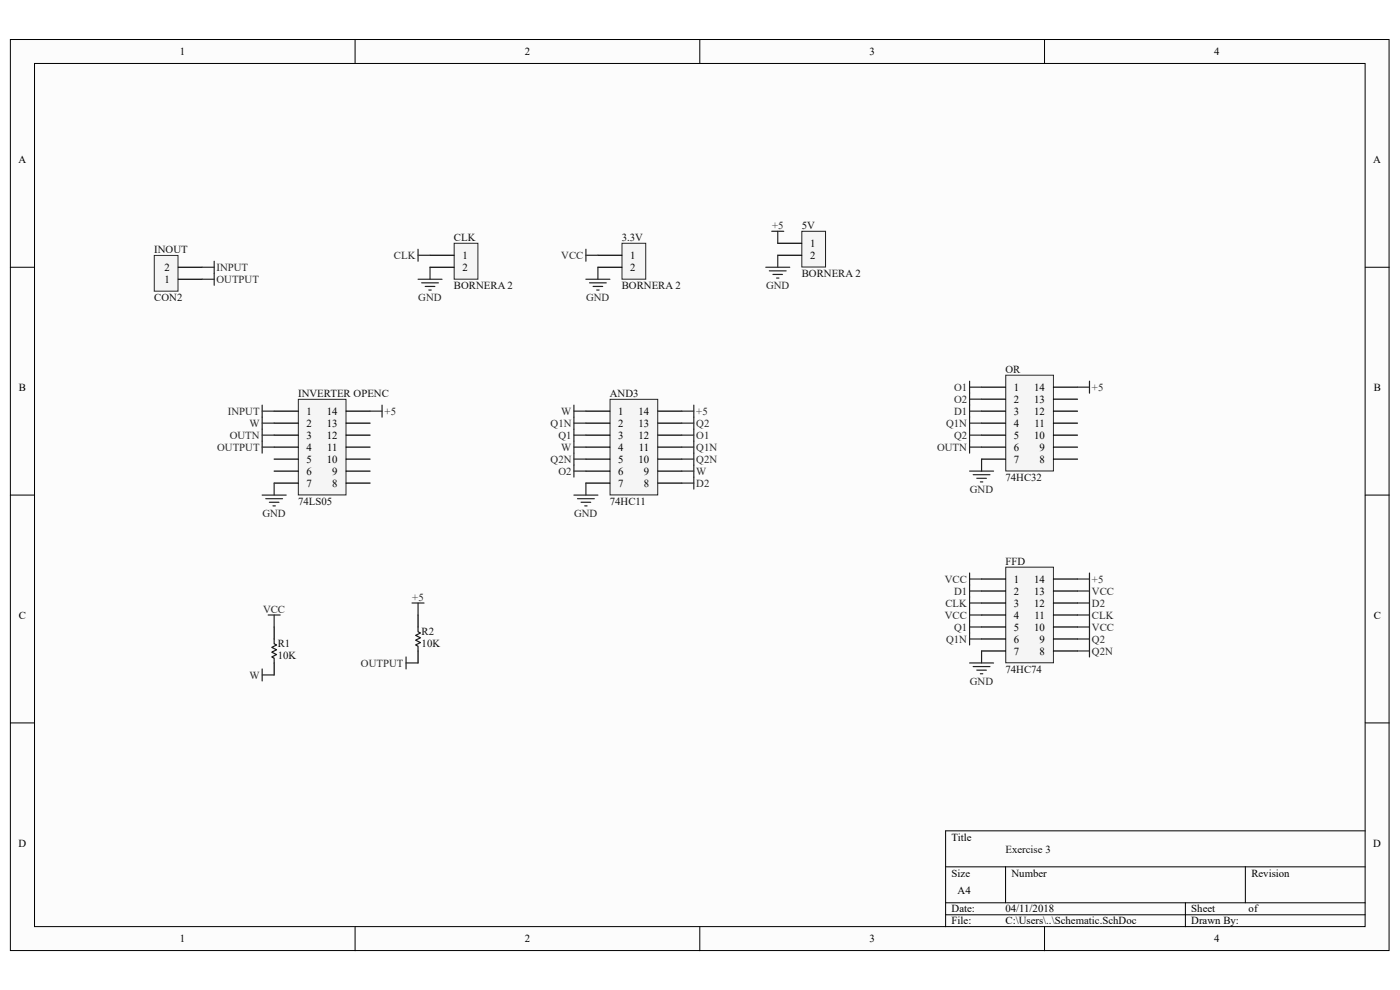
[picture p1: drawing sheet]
<svg xmlns="http://www.w3.org/2000/svg" width="297mm" height="210mm" viewBox="0 0 297 210" stroke-linecap="round" stroke-linejoin="round" font-family="sans-serif">
<path d="M2.2 8.4h292.5v193.2h-292.5z" fill="#fcfcfc"/>
<path d="M2.2 8.4h292.5v193.2h-292.5z" fill="none" stroke="#000" stroke-width=".21"/>
<path d="M7.4 13.5h282.2v183.1h-282.2z" fill="#fcfcfc"/>
<g fill="none" stroke="#000" stroke-width=".21">
<path d="M7.3 13.5h282.3v183.1h-282.3zM75.3 8.4v5.1M148.5 8.4v5.1M221.6 8.4v5.1M2.2 56.7h5.1M289.6 56.7h5.1M2.2 105h5.1M289.6 105h5.1M2.2 153.3h5.1M289.6 153.3h5.1M289.6 176.2h-89v20.4M75.3 196.6v5.1"/>
<path d="M148.5 196.6v5.1M200.6 183.9h89M200.6 191.5h89M200.6 194h89M213.3 183.9v7.6M221.6 196.6v5.1M251.5 191.5v5.1M264.2 183.9v7.6"/>
</g>
<path d="M63.3 84.8h10.1v20.2h-10.1z" fill="#f5f5f5"/>
<path d="M63.3 84.7h10.1v20.3h-10.1z" fill="none" stroke="#262626" stroke-width=".21"/>
<g fill="none" stroke="#000" stroke-width=".25">
<path d="M58.2 87.2h5M58.2 89.8h5M58.2 92.3h5M58.2 94.8h5M58.2 97.4h5M58.2 99.9h5M73.4 87.2h5.1M73.4 89.8h5.1M73.4 92.3h5.1M73.4 94.8h5.1M73.4 97.4h5.1M73.4 99.9h5.1"/>
<path d="M58.2 102.5h5M73.4 102.5h5.1"/>
</g>
<path d="M213.4 79.6h10.1v20.3h-10.1z" fill="#f5f5f5"/>
<path d="M213.4 79.6h10.1v20.3h-10.1z" fill="none" stroke="#262626" stroke-width=".21"/>
<g fill="none" stroke="#000" stroke-width=".25">
<path d="M208.2 82.1h5.1M208.2 84.7h5.1M208.2 87.2h5.1M208.2 89.8h5.1M208.2 92.3h5.1M208.2 94.8h5.1M208.2 97.4h5.1M223.5 82.1h5.1M223.5 84.7h5.1M223.5 87.2h5.1M223.5 89.8h5.1M223.5 92.3h5.1"/>
<path d="M223.5 94.8h5.1M223.5 97.4h5.1"/>
</g>
<path d="M132 51.6h5v7.6h-5z" fill="#f5f5f5"/>
<path d="M132 51.6h5v7.6h-5z" fill="none" stroke="#262626" stroke-width=".21"/>
<path d="M126.8 54.1h5.1M126.8 56.7h5.1" fill="none" stroke="#000" stroke-width=".25"/>
<path d="M32.8 54.2h5v7.6h-5z" fill="#f5f5f5"/>
<path d="M32.7 54.2h5.1v7.6h-5.1z" fill="none" stroke="#262626" stroke-width=".21"/>
<path d="M37.8 59.2h5.1M37.8 56.7h5.1M58.2 133v2.5M58.2 140.6v2.6" fill="none" stroke="#000" stroke-width=".25"/>
<g fill="none" stroke="#262626" stroke-width=".25">
<path d="M42.9 59.2h2.5M42.9 56.7h2.5M45.4 55.4v5.1M124.3 59.2h5.1M124.3 52.9v2.5M124.3 54.1h2.5M125.1 60h3.5M126.8 56.7v2.5M125.8 60.8h2.1M126.6 61.5h.5M55.6 85.9v5.1M55.6 87.2h2.6"/>
<path d="M55.6 89.8h2.6M205.7 99.9h5.1M208.2 97.4v2.5M55.6 105h5.1M56.4 105.8h3.5M57.1 106.5h2.1M57.9 107.3h.5M58.2 102.5v2.5M206.5 100.7h3.5M207.2 101.5h2.1M208 102.2h.5M56.9 130.5h2.5"/>
<path d="M58.2 130.5v2.5M55.6 141.9v2.5M55.6 143.2h2.6"/>
</g>
<path d="M58.2 135.5v1.1l.5 .2-1 .5 1 .5-1 .5 1 .5-1 .6 .5 .2v1" fill="none" stroke="#1c1c1c" stroke-width=".25"/>
<path d="M213.4 120.4h10.1v20.2h-10.1z" fill="#f5f5f5"/>
<path d="M213.4 120.3h10.1v20.3h-10.1z" fill="none" stroke="#262626" stroke-width=".21"/>
<g fill="none" stroke="#000" stroke-width=".25">
<path d="M208.2 122.8h5.1M208.2 125.4h5.1M208.2 127.9h5.1M208.2 130.5h5.1M208.2 133h5.1M208.2 135.5h5.1M208.2 138.1h5.1M223.5 122.8h5.1M223.5 125.4h5.1M223.5 127.9h5.1M223.5 130.5h5.1M223.5 133h5.1"/>
<path d="M223.5 135.5h5.1M223.5 138.1h5.1"/>
</g>
<path d="M208.2 138.1v2.5M205.7 140.6h5.1M206.5 141.4h3.5M207.2 142.2h2.1M208 142.9h.5" fill="none" stroke="#262626" stroke-width=".25"/>
<path d="M170.1 49.1h5v7.5h-5z" fill="#f5f5f5"/>
<path d="M170.1 49.1h5v7.5h-5z" fill="none" stroke="#262626" stroke-width=".21"/>
<path d="M165 51.6h5.1M165 54.1h5.1" fill="none" stroke="#000" stroke-width=".25"/>
<path d="M162.4 56.7h5.1M163.2 57.5h3.6M163.7 49.1h2.6M164 58.2h2M164.7 59h.5M165 49.1v2.5M165 54.1v2.6" fill="none" stroke="#262626" stroke-width=".25"/>
<path d="M96.4 51.6h5v7.6h-5z" fill="#f5f5f5"/>
<path d="M96.4 51.6h5v7.6h-5z" fill="none" stroke="#262626" stroke-width=".21"/>
<path d="M91.2 54.1h5.1M91.2 56.7h5.1" fill="none" stroke="#000" stroke-width=".25"/>
<g fill="none" stroke="#262626" stroke-width=".25">
<path d="M88.7 59.2h5.1M88.7 52.9v2.5M88.7 54.1h2.5M89.4 60h3.6M91.2 56.7v2.5M90.2 60.8h2M91 61.5h.5M205.7 121.6v2.5M205.7 126.6v10.2M205.7 122.8h2.5M205.7 130.5h2.5M205.7 127.9h2.5"/>
<path d="M205.7 133h2.5M205.7 135.5h2.5M228.6 135.5h2.5M228.6 138.1h2.5M231.1 134.3v5.1"/>
</g>
<path d="M129.5 84.8h10v20.2h-10z" fill="#f5f5f5"/>
<path d="M129.4 84.7h10.1v20.3h-10.1z" fill="none" stroke="#262626" stroke-width=".21"/>
<g fill="none" stroke="#000" stroke-width=".25">
<path d="M124.3 87.2h5.1M124.3 89.8h5.1M124.3 92.3h5.1M124.3 94.8h5.1M124.3 97.4h5.1M124.3 99.9h5.1M139.6 87.2h5M139.6 89.8h5M139.6 92.3h5M139.6 94.8h5M139.6 97.4h5M139.6 99.9h5"/>
<path d="M124.3 102.5h5.1M139.6 102.5h5M88.7 130.5v2.5M88.7 138.1v2.5"/>
</g>
<g fill="none" stroke="#262626" stroke-width=".25">
<path d="M55.6 92.3h2.6M55.6 94.8h2.6M55.6 91v5.1M78.5 87.2h2.6M81.1 85.9v2.6M121.8 85.9v15.3M121.8 87.2h2.5M121.8 89.8h2.5M121.8 92.3h2.5M121.8 94.8h2.5M121.8 97.4h2.5M121.8 99.9h2.5"/>
<path d="M144.6 87.2h2.6M144.6 89.8h2.6M144.6 92.3h2.6M144.6 94.8h2.6M144.6 97.4h2.6M144.6 99.9h2.6M147.2 85.9v17.8M205.7 87.2h2.5M205.7 89.8h2.5M205.7 92.3h2.5M205.7 94.8h2.5M205.7 80.9v15.2"/>
<path d="M205.7 82.1h2.5M205.7 84.7h2.5M228.6 82.1h2.5M231.1 80.9v2.5M121.8 105h5M122.5 105.8h3.6M123.3 106.5h2M124 107.3h.5M124.3 102.5v2.5M144.6 102.5h2.6M86.1 139.4v2.5M87.4 127.9h2.6"/>
<path d="M88.7 127.9v2.6M205.7 124.1v2.5M205.7 125.4h2.5M228.6 125.4h2.5M228.6 127.9h2.5M228.6 133h2.5M228.6 130.5h2.5M228.6 122.8h2.5M231.1 121.6v12.7M86.1 140.6h2.6"/>
</g>
<path d="M88.7 133v1l.5 .3-1 .5 1 .5-1 .5 1 .5-1 .5 .5 .3v1" fill="none" stroke="#1c1c1c" stroke-width=".25"/>
<g font-size="2.3">
<text x="38.2" y="11.7">1</text>
<text x="111.3" y="11.7">2</text>
<text x="184.4" y="11.7">3</text>
<text x="257.6" y="11.7">4</text>
<text x="3.9" y="34.6">A</text>
<text x="291.3" y="34.6">A</text>
<text x="171.9" y="52.4">1</text>
<text x="34.9" y="57.4">2</text>
<text x="98.1" y="54.9">1</text>
<text x="98.1" y="57.4">2</text>
<text x="133.7" y="54.9">1</text>
<text x="133.7" y="57.4">2</text>
<text x="171.9" y="54.9">2</text>
<text x="34.9" y="60">1</text>
<text x="4" y="82.9">B</text>
<text x="215.1" y="82.9">1</text>
<text x="219.4" y="82.9">14</text>
<text x="291.4" y="82.9">B</text>
<text x="65" y="88">1</text>
<text x="69.3" y="88">14</text>
<text x="131.1" y="88">1</text>
<text x="135.5" y="88">14</text>
<text x="215.1" y="85.4">2</text>
<text x="215.1" y="88">3</text>
<text x="219.4" y="88">12</text>
<text x="219.4" y="85.4">13</text>
<text x="65" y="90.6">2</text>
<text x="65" y="93.1">3</text>
<text x="65" y="95.6">4</text>
<text x="69.3" y="93.1">12</text>
<text x="69.3" y="90.6">13</text>
<text x="69.4" y="95.6">11</text>
<text x="131.1" y="90.6">2</text>
<text x="131.1" y="93.1">3</text>
<text x="131.1" y="95.6">4</text>
<text x="135.5" y="93.1">12</text>
<text x="135.5" y="90.6">13</text>
<text x="135.5" y="95.6">11</text>
<text x="215.1" y="90.6">4</text>
<text x="215.1" y="93.1">5</text>
<text x="215.1" y="95.6">6</text>
<text x="219.4" y="93.1">10</text>
<text x="219.5" y="90.6">11</text>
<text x="220.6" y="95.6">9</text>
<text x="65" y="98.2">5</text>
<text x="65" y="100.7">6</text>
<text x="69.3" y="98.2">10</text>
<text x="70.5" y="100.7">9</text>
<text x="131.1" y="98.2">5</text>
<text x="131.1" y="100.7">6</text>
<text x="135.5" y="98.2">10</text>
<text x="136.6" y="100.7">9</text>
<text x="215.1" y="98.2">7</text>
<text x="220.6" y="98.2">8</text>
<text x="65" y="103.3">7</text>
<text x="70.5" y="103.3">8</text>
<text x="131.1" y="103.3">7</text>
<text x="136.6" y="103.3">8</text>
<text x="215.1" y="123.6">1</text>
<text x="219.4" y="123.6">14</text>
<text x="4" y="131.2">C</text>
<text x="215.1" y="126.2">2</text>
<text x="215.1" y="128.7">3</text>
<text x="215.1" y="131.2">4</text>
<text x="219.4" y="128.7">12</text>
<text x="219.4" y="126.2">13</text>
<text x="219.5" y="131.2">11</text>
<text x="291.4" y="131.2">C</text>
<text x="215.1" y="133.8">5</text>
<text x="215.1" y="136.3">6</text>
<text x="219.4" y="133.8">10</text>
<text x="220.6" y="136.3">9</text>
<text x="215.1" y="138.9">7</text>
<text x="220.6" y="138.9">8</text>
<text x="3.9" y="179.6">D</text>
<text x="201.9" y="178.3">Title</text>
<text x="291.3" y="179.6">D</text>
<text x="201.9" y="185.9">Size</text>
<text x="214.6" y="185.9">Number</text>
<text x="265.5" y="185.9">Revision</text>
<text x="203.2" y="189.7">A4</text>
<text x="201.9" y="193.5">Date:</text>
<text x="201.9" y="196.1">File:</text>
<text x="213.3" y="193.5">04/11/2018</text>
<text x="213.3" y="196.1">C:\Users\..\Schematic.SchDoc</text>
<text x="252.7" y="193.5">Sheet</text>
<text x="252.7" y="196.1">Drawn By:</text>
<text x="264.9" y="193.5">of</text>
<text x="38.2" y="199.9">1</text>
<text x="111.3" y="199.9">2</text>
<text x="184.4" y="199.9">3</text>
<text x="257.6" y="199.9">4</text>
</g>
<g font-size="2.3" fill="#0e0e0e">
<text x="32.7" y="53.6">INOUT</text>
<text x="96.3" y="51.1">CLK</text>
<text x="131.9" y="51.1">3.3V</text>
<text x="170.1" y="48.6">5V</text>
<text x="170.1" y="58.8">BORNERA 2</text>
<text x="32.7" y="63.8">CON2</text>
<text x="96.3" y="61.3">BORNERA 2</text>
<text x="131.9" y="61.3">BORNERA 2</text>
<text x="213.3" y="79.1">OR</text>
<text x="63.2" y="84.2">INVERTER OPENC</text>
<text x="129.4" y="84.2">AND3</text>
<text x="213.3" y="102">74HC32</text>
<text x="63.2" y="107.1">74LS05</text>
<text x="129.4" y="107.1">74HC11</text>
<text x="213.3" y="119.8">FFD</text>
<text x="58.9" y="137.3">R1</text>
<text x="89.4" y="134.8">R2</text>
<text x="89.4" y="137.3">10K</text>
<text x="58.9" y="139.9">10K</text>
<text x="213.3" y="142.7">74HC74</text>
<text x="213.3" y="180.8">Exercise 3</text>
</g>
<g font-size="2.3" fill="#262626">
<text x="163.8" y="48.6">+5</text>
<text x="45.9" y="57.4">INPUT</text>
<text x="83.6" y="54.9">CLK</text>
<text x="119.1" y="54.9">VCC</text>
<text x="45.9" y="60">OUTPUT</text>
<text x="88.7" y="63.8">GND</text>
<text x="124.3" y="63.8">GND</text>
<text x="162.5" y="61.3">GND</text>
<text x="202.4" y="82.9">O1</text>
<text x="231.6" y="82.9">+5</text>
<text x="48.3" y="88">INPUT</text>
<text x="81.6" y="88">+5</text>
<text x="119.1" y="88">W</text>
<text x="147.7" y="88">+5</text>
<text x="202.4" y="85.4">O2</text>
<text x="202.4" y="88">D1</text>
<text x="46.1" y="95.6">OUTPUT</text>
<text x="48.7" y="93.1">OUTN</text>
<text x="53" y="90.6">W</text>
<text x="116.8" y="90.6">Q1N</text>
<text x="118.4" y="93.1">Q1</text>
<text x="119.1" y="95.6">W</text>
<text x="147.7" y="90.6">Q2</text>
<text x="147.7" y="93.1">O1</text>
<text x="147.7" y="95.6">Q1N</text>
<text x="198.8" y="95.6">OUTN</text>
<text x="200.7" y="90.6">Q1N</text>
<text x="202.4" y="93.1">Q2</text>
<text x="116.8" y="98.2">Q2N</text>
<text x="118.4" y="100.7">O2</text>
<text x="147.7" y="98.2">Q2N</text>
<text x="147.7" y="100.7">W</text>
<text x="147.7" y="103.3">D2</text>
<text x="205.7" y="104.5">GND</text>
<text x="55.7" y="109.6">GND</text>
<text x="121.8" y="109.6">GND</text>
<text x="200.4" y="123.6">VCC</text>
<text x="231.6" y="123.6">+5</text>
<text x="55.8" y="130">VCC</text>
<text x="87.5" y="127.4">+5</text>
<text x="200.4" y="131.2">VCC</text>
<text x="200.6" y="128.7">CLK</text>
<text x="202.4" y="126.2">D1</text>
<text x="231.6" y="128.7">D2</text>
<text x="231.6" y="126.2">VCC</text>
<text x="231.6" y="131.2">CLK</text>
<text x="200.7" y="136.3">Q1N</text>
<text x="202.4" y="133.8">Q1</text>
<text x="231.6" y="136.3">Q2</text>
<text x="231.6" y="133.8">VCC</text>
<text x="53" y="143.9">W</text>
<text x="76.6" y="141.4">OUTPUT</text>
<text x="231.6" y="138.9">Q2N</text>
<text x="205.7" y="145.2">GND</text>
</g>
</svg>
